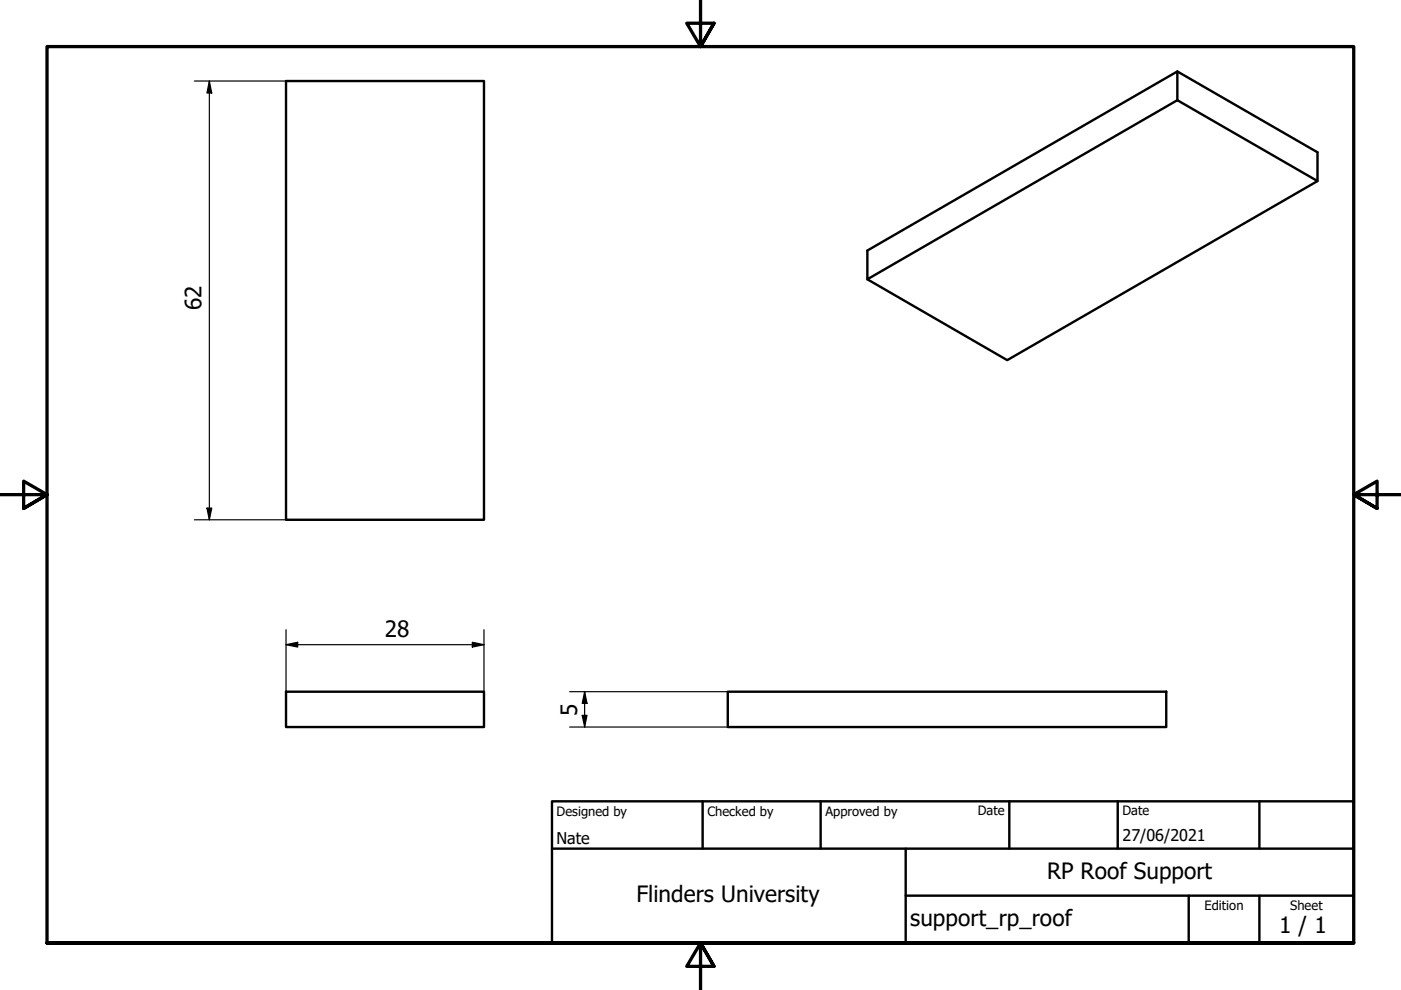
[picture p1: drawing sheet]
<svg xmlns="http://www.w3.org/2000/svg" width="297mm" height="210mm" viewBox="0 0 297 210" stroke-linecap="round" stroke-linejoin="round" font-family="sans-serif">
<!-- layer: Visible (ISO) -->
<path d="M60.6 17.2h42v93h-42zM249.6 15.1l29.7 17.2v6.1l-65.7 38-29.7-17.2M249.6 21.2v-6.1l-65.7 38v6.1l65.7-38 29.7 17.2M60.6 146.7h42v7.4h-42zM154.3 146.7h93v7.4h-93z" fill="none" stroke="#000" stroke-width=".51"/>
<!-- layer: Border (ISO) -->
<path d="M148.5 -.1v10l-2.9-5h5.8l-2.9 5 2.9-5M0 104.9h10l-5-2.9v5.8l5-2.9-5 2.9M297 104.9h-10l5-2.9v5.8l-5-2.9 5 2.9M10 199.9v-190h277v190h-277h277M151.4 204.9l-2.9-5 2.9 5h-5.8l2.9-5v10" fill="none" stroke="#000" stroke-width=".7"/>
<!-- layer: Title (ISO) -->
<path d="M117 169.9h170v30h-170zM117 179.9h170M149 169.9v10M174 169.9v10M192 179.9v20M214 169.9v10M237 169.9v10M267 169.9v10M192 189.9h95M252 189.9v10M267 189.9v10" fill="none" stroke="#000" stroke-width=".51"/>
<!-- layer: Dimension (ISO) -->
<g fill="none" stroke="#000" stroke-width=".25">
<path d="M41.2 17.2h19.4M44.4 17.2l.5 2.5h-1zM44.4 17.2v93M41.2 110.2h19.4M43.9 107.7h1l-.5 2.5zM60.6 136.7l2.5-.5v1zM60.6 136.7h42M60.6 133.5v13.2M100.1 136.2l2.5 .5-2.5 .5zM102.6 133.5v13.2M120.8 154.1h33.5M120.8 146.7h33.5"/>
<path d="M123.4 151.7h1.1l-.5 2.4zM124 146.7l.5 2.4h-1.1zM124 146.7v7.4"/>
</g>
<g fill="#000">
<path d="M44.4 17.2l.5 2.5h-1z" fill-rule="evenodd"/>
<path d="M43.9 107.7h1l-.5 2.5z" fill-rule="evenodd"/>
<path d="M60.6 136.7l2.5-.5v1z" fill-rule="evenodd"/>
<path d="M100.1 136.2l2.5 .5-2.5 .5z" fill-rule="evenodd"/>
<path d="M123.4 151.7h1.1l-.5 2.4z" fill-rule="evenodd"/>
<path d="M124 146.7l.5 2.4h-1.1z" fill-rule="evenodd"/>
</g>
<g font-size="4.8">
<text x="42.7" y="65.8" transform="rotate(-90 42.7 65.8)">62</text>
<text x="81.6" y="135">28</text>
<text x="122.4" y="151.7" transform="rotate(-90 122.4 151.7)">5</text>
<text x="134.9" y="191.3">Flinders University</text>
<text x="222" y="186.3">RP Roof Support</text>
<text x="193" y="196.3">support_rp_roof</text>
<text x="271.2" y="197.8">1 / 1</text>
</g>
<g font-size="3.4">
<text x="118" y="178.9">Nate</text>
<text x="238" y="178.3">27/06/2021</text>
</g>
<g font-size="2.7">
<text x="118" y="173">Designed by</text>
<text x="150" y="173">Checked by</text>
<text x="175" y="173">Approved by</text>
<text x="207.3" y="172.9">Date</text>
<text x="238" y="172.9">Date</text>
<text x="255.4" y="193">Edition</text>
<text x="273.6" y="193">Sheet</text>
</g>
</svg>
